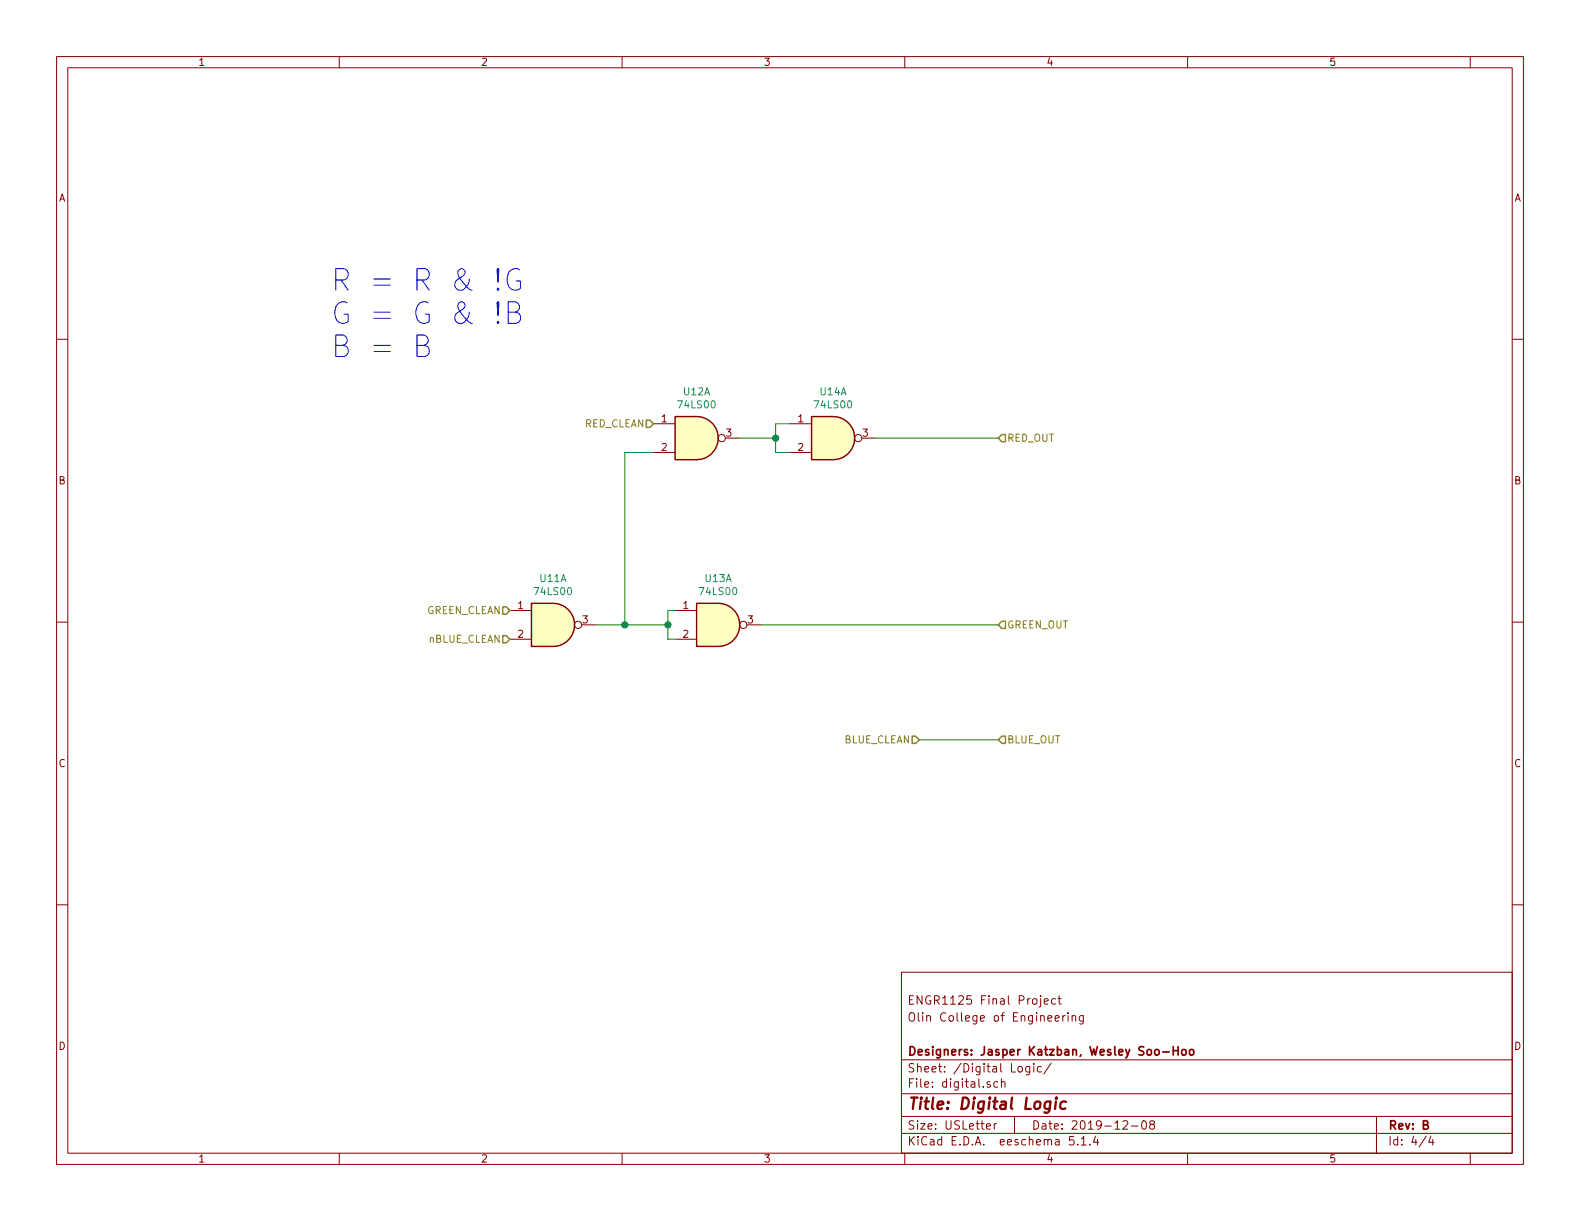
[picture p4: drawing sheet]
EESchema Schematic File Version 4
LIBS:final_project_schematic-cache
EELAYER 30 0
EELAYER END
$Descr USLetter 11000 8500
encoding utf-8
Sheet 4 4
Title "Digital Logic"
Date "2019-12-08"
Rev "B"
Comp "Designers: Jasper Katzban, Wesley Soo-Hoo"
Comment1 ""
Comment2 "Olin College of Engineering"
Comment3 "ENGR1125 Final Project"
Comment4 ""
$EndDescr
Wire Wire Line
	4350 3150 4550 3150
Wire Wire Line
	4150 4350 4350 4350
Connection ~ 4350 4350
$Comp
L 74xx:74LS00 U?
U 1 1
P 5000 4350
AR Path="/5E4B9683" Ref="U?"  Part="1" 
AR Path="/5E4B412B/5E4B9683" Ref="U13"  Part="1" 
F 0 "U13" H 5000 4675 50  0000 C CNN
F 1 "74LS00" H 5000 4584 50  0000 C CNN
F 2 "" H 5000 4350 50  0001 C CNN
F 3 "http://www.ti.com/lit/gpn/sn74ls00" H 5000 4350 50  0001 C CNN
	1    5000 4350
	1    0    0    -1  
$EndComp
Wire Wire Line
	4700 4250 4650 4250
Wire Wire Line
	4650 4250 4650 4350
Wire Wire Line
	4650 4450 4700 4450
Wire Wire Line
	4650 4350 4350 4350
Connection ~ 4650 4350
Wire Wire Line
	4650 4350 4650 4450
Wire Wire Line
	5400 3050 5400 3150
Connection ~ 5400 3050
Wire Wire Line
	5400 3050 5150 3050
Wire Wire Line
	5400 3150 5500 3150
Wire Wire Line
	5400 2950 5400 3050
Wire Wire Line
	5500 2950 5400 2950
$Comp
L 74xx:74LS00 U?
U 1 1
P 5800 3050
AR Path="/5E4B9695" Ref="U?"  Part="1" 
AR Path="/5E4B412B/5E4B9695" Ref="U14"  Part="1" 
F 0 "U14" H 5800 3375 50  0000 C CNN
F 1 "74LS00" H 5800 3284 50  0000 C CNN
F 2 "" H 5800 3050 50  0001 C CNN
F 3 "http://www.ti.com/lit/gpn/sn74ls00" H 5800 3050 50  0001 C CNN
	1    5800 3050
	1    0    0    -1  
$EndComp
Wire Wire Line
	4350 4350 4350 3150
$Comp
L 74xx:74LS00 U?
U 1 1
P 4850 3050
AR Path="/5E4B969C" Ref="U?"  Part="1" 
AR Path="/5E4B412B/5E4B969C" Ref="U12"  Part="1" 
F 0 "U12" H 4850 3375 50  0000 C CNN
F 1 "74LS00" H 4850 3284 50  0000 C CNN
F 2 "" H 4850 3050 50  0001 C CNN
F 3 "http://www.ti.com/lit/gpn/sn74ls00" H 4850 3050 50  0001 C CNN
	1    4850 3050
	1    0    0    -1  
$EndComp
$Comp
L 74xx:74LS00 U?
U 1 1
P 3850 4350
AR Path="/5E4B96A3" Ref="U?"  Part="1" 
AR Path="/5E4B412B/5E4B96A3" Ref="U11"  Part="1" 
F 0 "U11" H 3850 4675 50  0000 C CNN
F 1 "74LS00" H 3850 4584 50  0000 C CNN
F 2 "" H 3850 4350 50  0001 C CNN
F 3 "http://www.ti.com/lit/gpn/sn74ls00" H 3850 4350 50  0001 C CNN
	1    3850 4350
	1    0    0    -1  
$EndComp
Text HLabel 4550 2950 0    50   Input ~ 0
RED_CLEAN
Text HLabel 3550 4250 0    50   Input ~ 0
GREEN_CLEAN
Text HLabel 3550 4450 0    50   Input ~ 0
nBLUE_CLEAN
Text HLabel 6400 5150 0    50   Input ~ 0
BLUE_CLEAN
Text HLabel 6950 3050 2    50   Input ~ 0
RED_OUT
Text HLabel 6950 4350 2    50   Input ~ 0
GREEN_OUT
Text HLabel 6950 5150 2    50   Input ~ 0
BLUE_OUT
Wire Wire Line
	6950 5150 6400 5150
Wire Wire Line
	6950 4350 5300 4350
Wire Wire Line
	6100 3050 6950 3050
Text Notes 2300 2500 0    150  ~ 0
R = R & !G\nG = G & !B\nB = B
$EndSCHEMATC
